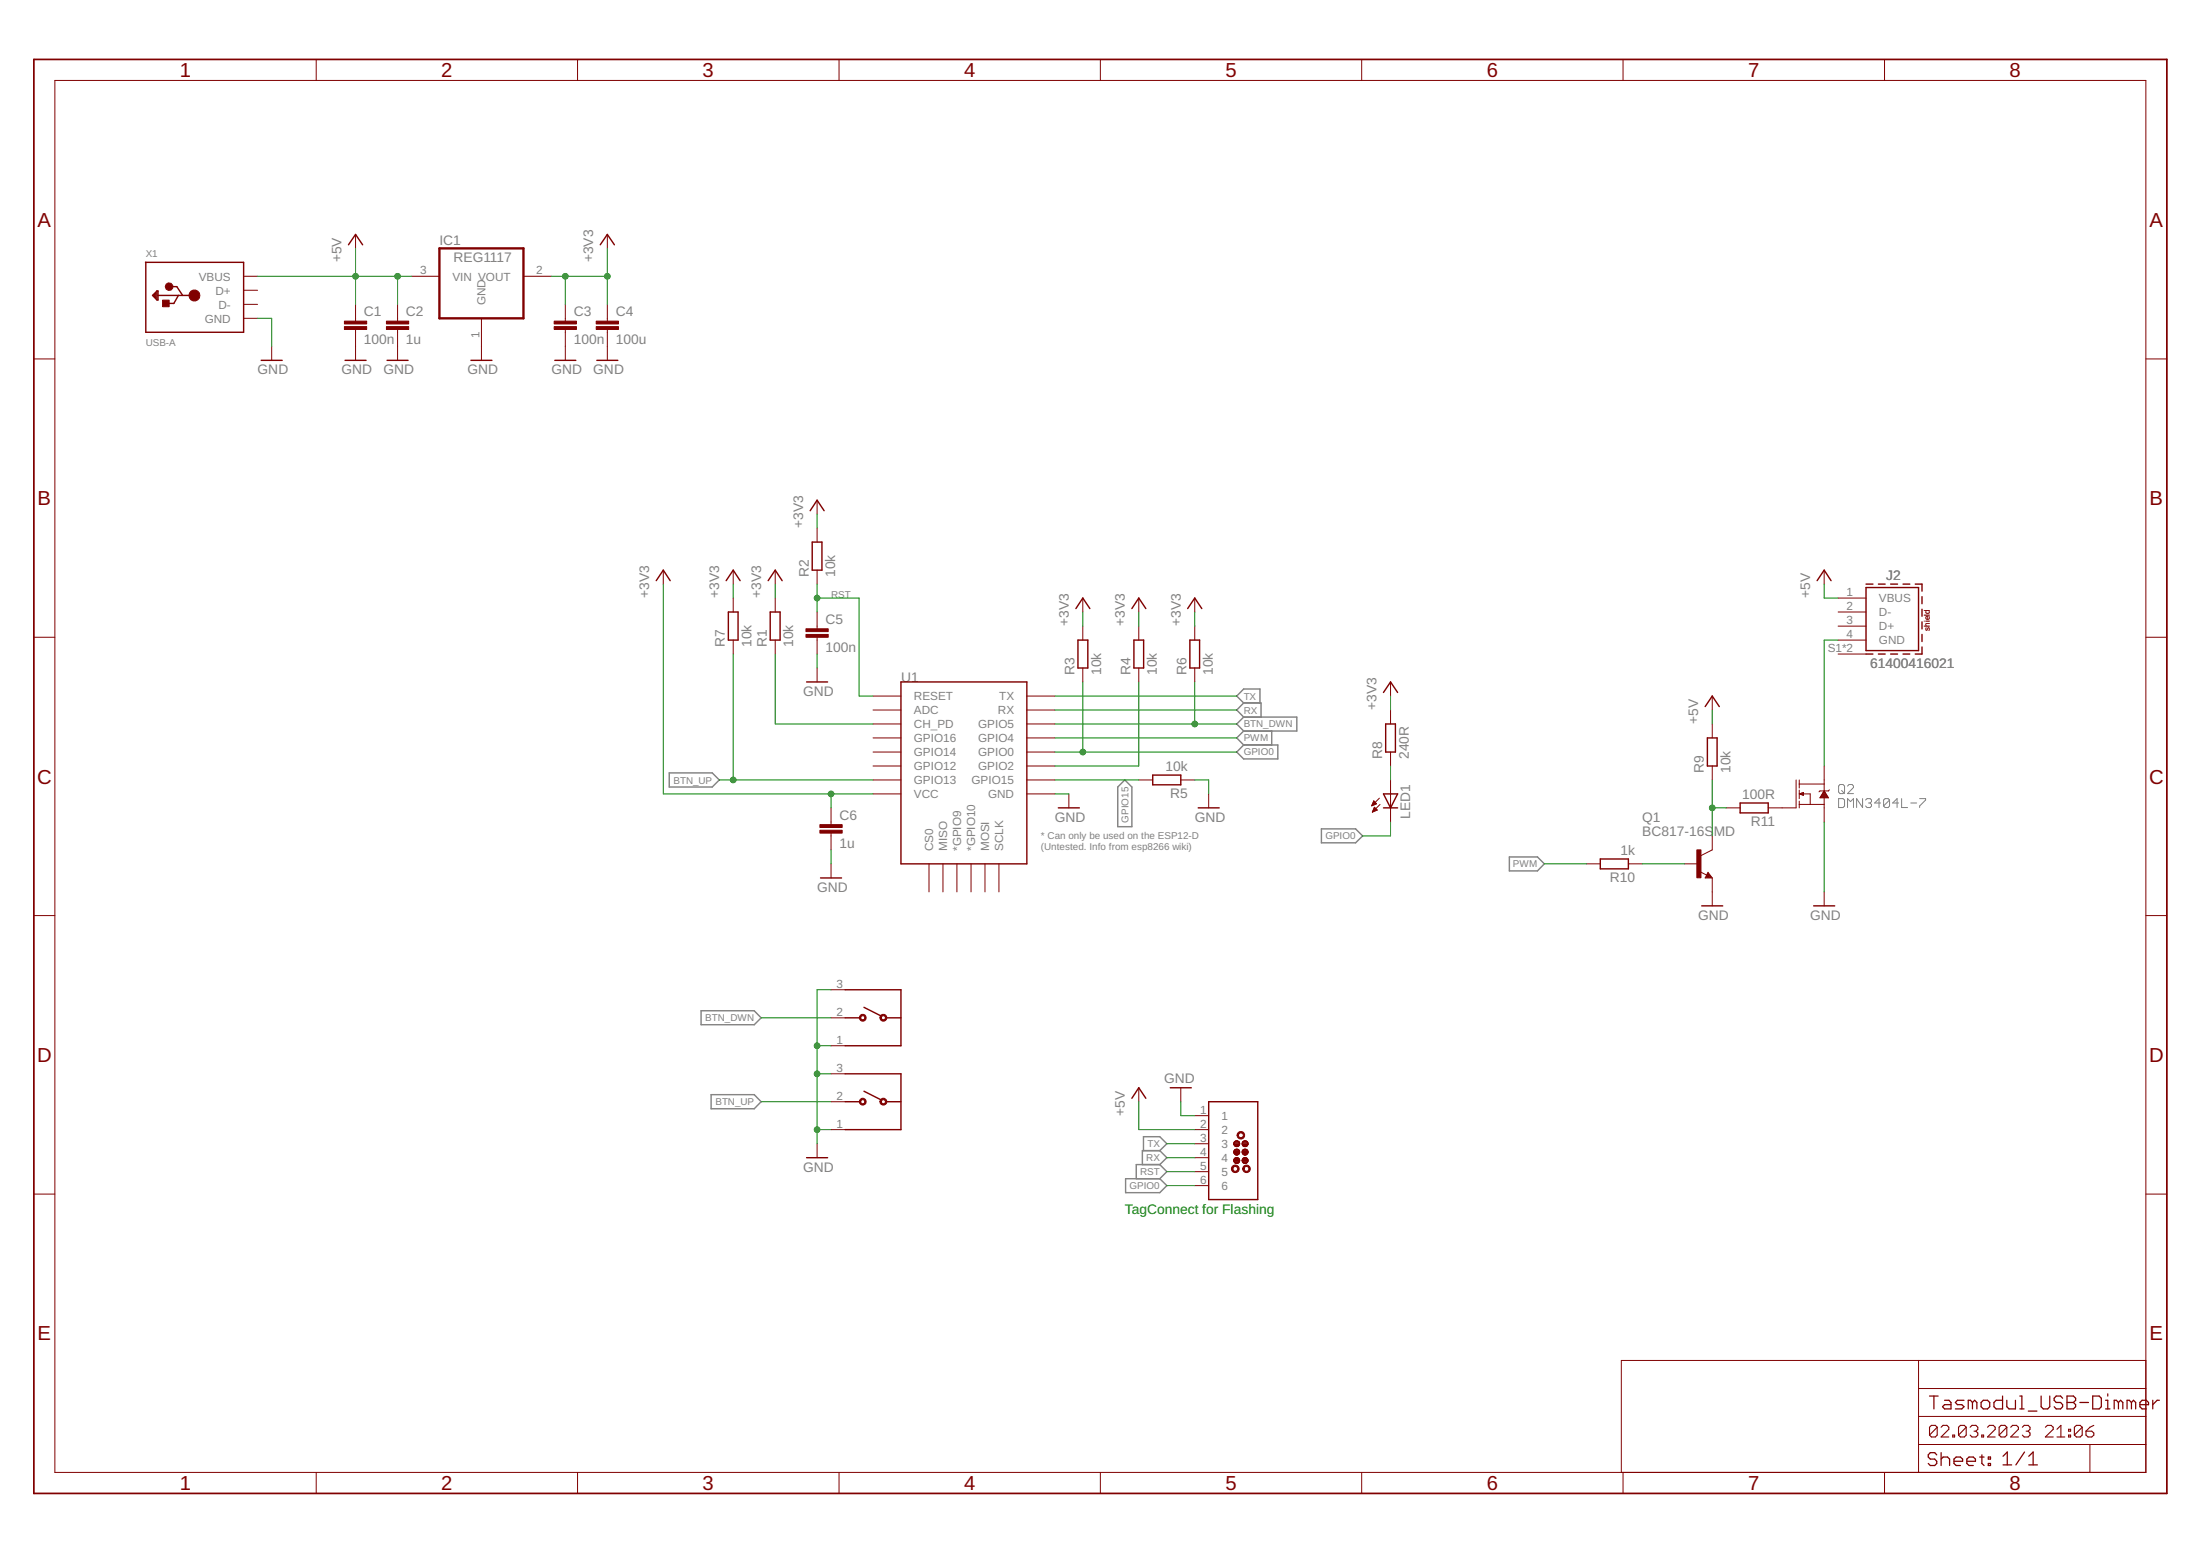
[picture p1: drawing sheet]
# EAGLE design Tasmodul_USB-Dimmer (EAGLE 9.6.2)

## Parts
C1  100n  C-EUC0603  [C0603]
C2  1u  C-EUC0603  [C0603]
C3  100n  C-EUC0603  [C0603]
C4  100u  C-EUC0603  [C0603]
C5  100n  C-EUC0603  [C0603]
C6  1u  C-EUC0603  [C0603]
IC1  REG1117  [SOT223]
J2  61400416021  61400416021  [61400416021]
J6  TC2030-MCP-NL  [TC2030-MCP-NL]
LED1  LEDCHIP-LED0603  [CHIP-LED0603]
Q1  BC817-16SMD  [SOT23-BEC]
Q2  DMN3404L-7  MOSFET-NCH-AO3404A  [SOT23-3]
R1  10k  R-EU_R0603  [R0603]
R2  10k  R-EU_R0603  [R0603]
R3  10k  R-EU_R0603  [R0603]
R4  10k  R-EU_R0603  [R0603]
R5  10k  R-EU_R0603  [R0603]
R6  10k  R-EU_R0603  [R0603]
R7  10k  R-EU_R0603  [R0603]
R8  240R  R-EU_R0603  [R0603]
R9  10k  R-EU_R0603  [R0603]
R10  1k  R-EU_R0603  [R0603]
R11  100R  R-EU_R0603  [R0603]
S1  436333033816  [436333033816]
S2  436333033816  [436333033816]
U1  ESP12ESMD  [ESP12E-SMD]
X1  USB-A  [MOLEX_480371000]

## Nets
+3V3: C3.1 C4.1 C6.1 IC1.2(VOUT) R1.2 R2.2 R3.2 R4.2 R6.2 R7.2 R8.2 U1.VCC
+5V: C1.1 C2.1 IC1.3(VIN) J2.1(VBUS) J6.2 R9.2 X1.1(VBUS)
BTN_DWN: R6.1 S2.2 U1.GPIO5
BTN_UP: R7.1 S1.2 U1.GPIO13
GND: C1.2 C2.2 C3.2 C4.2 C5.2 C6.2 IC1.1(GND) J6.1 Q1.E Q2.2(S) R5.1 S1.1 S1.3 S2.1 S2.3 U1.GND X1.4(GND)
GPIO0: J6.6 LED1.C R3.1 U1.GPIO0
GPIO15: R5.2 U1.GPIO15
N$1: LED1.A R8.1
N$3: Q2.1(G) R11.1
N$4: Q1.B R10.1
N$5: R1.1 U1.CH_PD
N$7: R4.1 U1.GPIO2
N$8: Q1.C R9.1 R11.2
N$9: J2.4(GND) Q2.3(D)
PWM: R10.2 U1.GPIO4
RST: C5.1 J6.5 R2.1 U1.RESET
RX: J6.4 U1.RXD0(RX)
TX: J6.3 U1.TXD0(TX)
Unconnected: J2.2(D-) J2.3(D+) J2.S1(SHIELD) J2.S2(SHIELD) U1.ADC U1.CS0 U1.GPIO9(*GPIO9) U1.GPIO10(*GPIO10) U1.GPIO12 U1.GPIO14 U1.GPIO16 U1.MISO U1.MOSI U1.SCLK X1.2(D-) X1.3(D+)

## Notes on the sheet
- TagConnect for Flashing

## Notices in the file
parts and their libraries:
tag-connect: ©2009 ROFA.cz - modified and updated by Robert Darlington ‹rdarlington@gmail.com›
Wurth_Connectors_WR-USB: Copyright: Würth Elektronik
SparkFun-DiscreteSemi: Licensing: Creative Commons ShareAlike 4.0 International - https://creativecommons.org/licenses/by-sa/4.0
